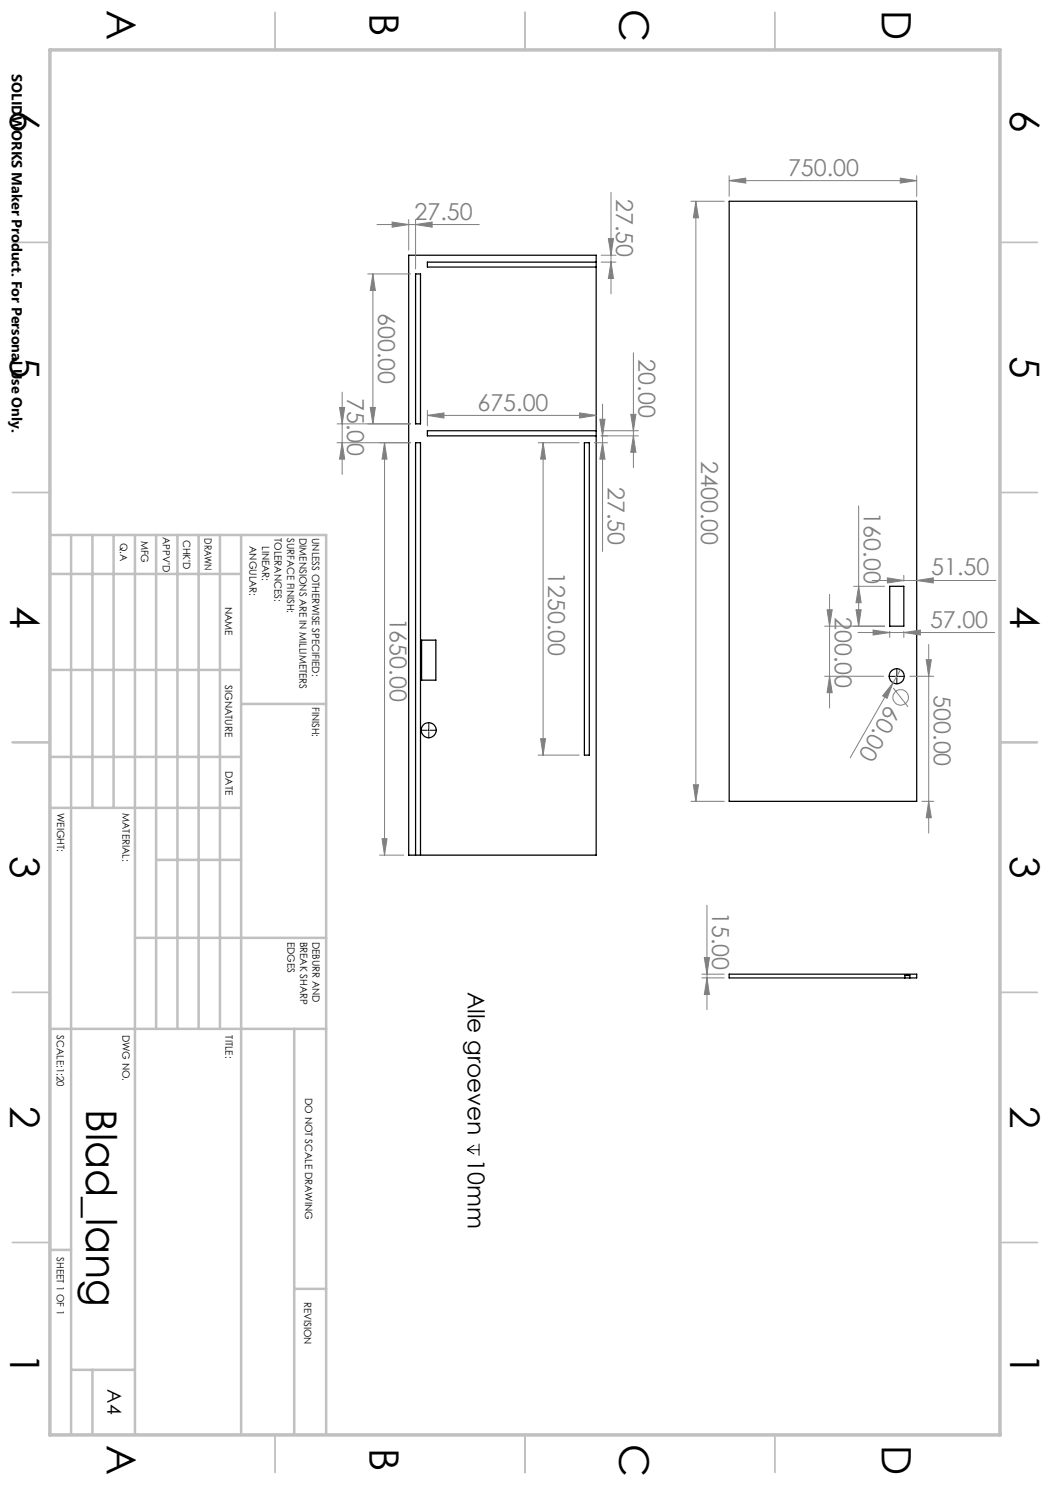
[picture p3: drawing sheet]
<svg xmlns="http://www.w3.org/2000/svg" width="210mm" height="297mm" viewBox="0 0 210 297" stroke-linecap="round" stroke-linejoin="round" font-family="sans-serif">
<g fill="none" stroke="#000" stroke-width=".25">
<path d="M81.7 51h37.5v120h-37.5zM83.1 54.8h1v30h-1zM119.2 52.4h-33.7v1h33.7M145.8 40.3h37.5v120h-37.5zM116.9 88.5h1v62.5h-1zM119.2 86.1h-33.7v1.1h33.7M177.9 117.3h2.9v7.9h-2.9zM84.3 128h2.9v8h-2.9zM83.1 171v-82.5h1v82.5M145.8 194.8h37.5v.8h-37.5zM181 195.6v-.5h1v.5"/>
<circle cx="179.3" cy="135.2" r="1.5"/>
<circle cx="85.7" cy="146" r="1.5"/>
</g>
<g fill="none" stroke="#808080" stroke-width=".2">
<path d="M122.2 38.5v20.3M145.8 36.1l3.4-.5v1zM145.8 35.1v4.2M145.8 36.1h37.5M180.1 35.6l3.2 .5-3.2 .5zM183.3 35.1v4.2M73.6 54.8h8.5M74.6 54.8l.5 3.3h-1.1zM74.6 54.8v30M75.4 44.9h20.4M78.4 44.4l3.3 .5-3.3 .5zM81.7 43.9v6.1"/>
<path d="M83.1 44.9l3.3-.5v1zM83.1 43.9v9.9M120.2 52.4h3M120.2 51h3M121.7 47.7h1l-.5 3.3zM122.2 52.4l.5 3.3h-1zM138.2 40.3h6.7M139.2 40.3l.5 3.3h-1zM139.2 40.3v120M68.4 78.4v16.5M126.7 70.6v22.9M67.4 88.5h14.7"/>
<path d="M67.4 84.8h14.7M67.9 81.5h1l-.5 3.3zM68.4 88.5l.5 3.3h-1zM74 81.5h1.1l-.5 3.3zM76.9 88.5v82.5M76.9 88.5l.5 3.3h-1zM85.5 83.1l3.3-.5v1zM85.5 82.1v3.1M85.5 83.1h33.7M107.6 88.5h8.3M108.6 88.5l.5 3.3h-1zM108.6 88.5v62.5"/>
<path d="M115.9 82.6l3.3 .5-3.3 .5zM118.9 88.5h2.6M120 83.9h1l-.5 3.3zM120.2 87.2h7.5M120.2 86.1h7.5M120.5 88.5l.5 3.3h-1zM120.5 80.8v29.5M126.2 82.9h1l-.5 3.2zM126.7 87.2l.5 3.3h-1zM165.9 118.9v22.7M170.7 117.3h6.2M171.7 117.3l.5 3.2h-1z"/>
<path d="M171.7 101.2v24M174.4 116.1h24.8M177.5 115.6l3.3 .5-3.3 .5zM180.8 115.1v1.1M183.3 116.1l3.4-.5v1zM164.9 125.2h12M164.9 135.3h11.8M165.4 122h1l-.5 3.2zM165.9 135.3l.5 3.2h-1zM171.2 122h1l-.5 3.2zM171.6 126.5h27.3M174.6 126l3.3 .5-3.3 .5z"/>
<path d="M177.9 126.3v1.2M178.6 136.6l-1.2 3.1-.9-.5zM178.6 136.6l-8.6 15M178.6 137.6l3 3.8M180.1 133.9l-1.5 2.7M180.8 126.5l3.3-.5v1zM180.8 126.3v1.2M182 135.3h4.8M185.2 131.9h1.1l-.6 3.4zM185.7 128.9v37.7M107.6 151h8.3M108.1 147.7h1l-.5 3.3z"/>
<path d="M138.7 157h1l-.5 3.3zM75.9 171h4.9M76.4 167.7h1l-.5 3.3zM138.2 160.3h6.7M184.4 160.3h2.4M185.7 160.3l.6 3.2h-1.1zM140.4 194.8h4.5M140.4 195.6h4.5M140.9 191.5h1l-.5 3.3zM141.4 195.6l.5 3.3h-1zM141.4 181v20.9"/>
<circle cx="180.1" cy="139.5" r="1.55"/>
</g>
<path d="M179.2 135.3h.3M179.4 135.1v.3M85.6 146h.3M85.7 145.9v.3M93.4 229.9h2.4M93.4 229.9l1.5 .9M94.9 229l-1.5 .9M95.8 228.7v2.4" fill="none" stroke="#000" stroke-width=".2"/>
<path d="M179.1 135.3h-1.4M179.4 135v-1.4M179.4 135.5v1.4M179.6 135.3h1.4M85.5 146.1h-1.4M85.8 145.8v-1.4M85.8 146.3v1.4M86 146.1h1.4" fill="none" stroke="#000" stroke-width=".2" stroke-dasharray="15.2 1.3 1.3 1.3" stroke-linecap="butt"/>
<g fill="none" stroke="#c0c0c0" stroke-width=".35">
<path d="M55 2.5v7.5M105 2.5v7.5M155 2.5v7.5M2.5 48.5h7.5M200 48.5h7.5M2.5 98.5h7.5M200 98.5h7.5M2.5 148.5h7.5M200 148.5h7.5M2.5 198.5h7.5M200 198.5h7.5M2.5 248.5h7.5"/>
<path d="M200 248.5h7.5M55 287v7.5M105 287v7.5M155 287v7.5"/>
</g>
<g fill="none" stroke="#c0c0c0" stroke-width=".5">
<path d="M10 107h55.2v180M10 114.8h38.2M14.2 107v180M18.5 107v54.6M22.7 107v54.6M27 107v180M31.2 107v98.8M35.5 107v98.8M39.7 107v98.8M44 107v98.8M48.2 107v180M10 134h38.2"/>
<path d="M10 151.4h38.2M48.2 140.8h17M10 161.6h38.2M31.2 172h17M27 187.6h38.2M10 205.8h55.2M58.8 205.8v81.2M10 250h4.2M58.8 257.8h6.4M14.2 274h12.8M18.5 274v13"/>
</g>
<path d="M10 10h190v277h-190z" fill="none" stroke="#c0c0c0" stroke-width=".7"/>
<g fill="#808080">
<path d="M178.6 136.6l-1.2 3.1-.9-.5z"/>
<path d="M108.1 147.7h1l-.5 3.3zM108.6 88.5l.5 3.3h-1zM126.7 87.2l.5 3.3h-1zM126.2 82.9h1l-.5 3.2zM74 81.5h1.1l-.5 3.3zM74.6 54.8l.5 3.3h-1.1zM122.2 52.4l.5 3.3h-1zM121.7 47.7h1l-.5 3.3z"/>
<path d="M139.2 40.3l.5 3.3h-1zM138.7 157h1l-.5 3.3zM165.4 122h1l-.5 3.2zM165.9 135.3l.5 3.2h-1zM185.2 131.9h1.1l-.6 3.4zM185.7 160.3l.6 3.2h-1.1zM140.9 191.5h1l-.5 3.3zM141.4 195.6l.5 3.3h-1zM67.9 81.5h1l-.5 3.3zM68.4 88.5l.5 3.3h-1zM120 83.9h1l-.5 3.3zM120.5 88.5l.5 3.3h-1z"/>
<path d="M76.4 167.7h1l-.5 3.3zM76.9 88.5l.5 3.3h-1z"/>
<path d="M174.6 126l3.3 .5-3.3 .5zM180.8 126.5l3.3-.5v1zM177.5 115.6l3.3 .5-3.3 .5zM183.3 116.1l3.4-.5v1z"/>
<path d="M180.1 35.6l3.2 .5-3.2 .5zM145.8 36.1l3.4-.5v1zM83.1 44.9l3.3-.5v1zM78.4 44.4l3.3 .5-3.3 .5zM115.9 82.6l3.3 .5-3.3 .5zM85.5 83.1l3.3-.5v1z"/>
<path d="M171.7 117.3l.5 3.2h-1zM171.2 122h1l-.5 3.2z"/>
</g>
<text font-size="8.5" x="17.3" y="221.8" transform="rotate(90 17.3 221.8)">Blad_lang</text>
<g font-size="8.1">
<text x="21.4" y="2" transform="rotate(90 21.4 2)">A</text>
<text x="73.9" y="2.7" transform="rotate(90 73.9 2.7)">B</text>
<text x="123.9" y="1.7" transform="rotate(90 123.9 1.7)">C</text>
<text x="176.4" y="2" transform="rotate(90 176.4 2)">D</text>
<text x="2" y="22" transform="rotate(90 2 22)">6</text>
<text x="202" y="22" transform="rotate(90 202 22)">6</text>
<text x="2" y="71.2" transform="rotate(90 2 71.2)">5</text>
<text x="202" y="71.2" transform="rotate(90 202 71.2)">5</text>
<text x="2" y="121.2" transform="rotate(90 2 121.2)">4</text>
<text x="202" y="121.2" transform="rotate(90 202 121.2)">4</text>
<text x="2" y="171.3" transform="rotate(90 2 171.3)">3</text>
<text x="202" y="171.3" transform="rotate(90 202 171.3)">3</text>
<text x="2" y="221.3" transform="rotate(90 2 221.3)">2</text>
<text x="202" y="221.3" transform="rotate(90 202 221.3)">2</text>
<text x="2" y="270.5" transform="rotate(90 2 270.5)">1</text>
<text x="202" y="270.5" transform="rotate(90 202 270.5)">1</text>
<text x="21.4" y="289" transform="rotate(90 21.4 289)">A</text>
<text x="73.9" y="289.7" transform="rotate(90 73.9 289.7)">B</text>
<text x="123.9" y="288.7" transform="rotate(90 123.9 288.7)">C</text>
<text x="176.4" y="289" transform="rotate(90 176.4 289)">D</text>
</g>
<g font-size="4.7" fill="#808080">
<text x="157.6" y="35.1">750.00</text>
<text x="123.2" y="39.8" transform="rotate(90 123.2 39.8)">27.50</text>
<text x="82.9" y="43.9">27.50</text>
<text x="75.6" y="62.6" transform="rotate(90 75.6 62.6)">600.00</text>
<text x="127.7" y="71.9" transform="rotate(90 127.7 71.9)">20.00</text>
<text x="69.5" y="79.5" transform="rotate(90 69.5 79.5)">75.00</text>
<text x="95.5" y="82.1">675.00</text>
<text x="140.2" y="92.2" transform="rotate(90 140.2 92.2)">2400.00</text>
<text x="121.5" y="97.4" transform="rotate(90 121.5 97.4)">27.50</text>
<text x="172.8" y="102.5" transform="rotate(90 172.8 102.5)">160.00</text>
<text x="109.6" y="114.4" transform="rotate(90 109.6 114.4)">1250.00</text>
<text x="186.3" y="115.1">51.50</text>
<text x="77.9" y="123.5" transform="rotate(90 77.9 123.5)">1650.00</text>
<text x="166.9" y="123.3" transform="rotate(90 166.9 123.3)">200.00</text>
<text x="186" y="125.5">57.00</text>
<text x="177.4" y="140.9" transform="rotate(120 177.4 140.9)">60.00</text>
<text x="186.8" y="139.1" transform="rotate(90 186.8 139.1)">500.00</text>
<text x="142.4" y="182.3" transform="rotate(90 142.4 182.3)">15.00</text>
</g>
<g font-size="4.7">
<text x="93.5" y="198.4" transform="rotate(90 93.5 198.4)">Alle groeven</text>
<text x="93.5" y="231.8" transform="rotate(90 93.5 231.8)">10mm</text>
</g>
<text font-size="3.9" x="21.5" y="277.9" transform="rotate(90 21.5 277.9)">A4</text>
<text font-size="2.9" x="2.4" y="14.9" transform="rotate(90 2.4 14.9)">SOLIDWORKS Maker Product. For Personal Use Only.</text>
<g font-size="2">
<text x="32.6" y="107.4" transform="rotate(90 32.6 107.4)">APPV'D</text>
<text x="36.7" y="107.9" transform="rotate(90 36.7 107.9)">CHK'D</text>
<text x="40.9" y="107.6" transform="rotate(90 40.9 107.6)">DRAWN</text>
<text x="54.9" y="107.6" transform="rotate(90 54.9 107.6)">TOLERANCES:</text>
<text x="57.4" y="107.6" transform="rotate(90 57.4 107.6)">SURFACE FINISH:</text>
<text x="59.9" y="107.6" transform="rotate(90 59.9 107.6)">DIMENSIONS ARE IN MILLIMETERS</text>
<text x="62.4" y="107.6" transform="rotate(90 62.4 107.6)">UNLESS OTHERWISE SPECIFIED:</text>
<text x="24" y="108.5" transform="rotate(90 24 108.5)">Q.A</text>
<text x="28.2" y="108.1" transform="rotate(90 28.2 108.1)">MFG</text>
<text x="49.9" y="109.2" transform="rotate(90 49.9 109.2)">ANGULAR:</text>
<text x="52.4" y="109.2" transform="rotate(90 52.4 109.2)">LINEAR:</text>
<text x="45" y="121.3" transform="rotate(90 45 121.3)">NAME</text>
<text x="45.1" y="137" transform="rotate(90 45.1 137)">SIGNATURE</text>
<text x="62.4" y="141.4" transform="rotate(90 62.4 141.4)">FINISH:</text>
<text x="45.1" y="154.2" transform="rotate(90 45.1 154.2)">DATE</text>
<text x="11.5" y="162.6" transform="rotate(90 11.5 162.6)">WEIGHT:</text>
<text x="24.5" y="162.6" transform="rotate(90 24.5 162.6)">MATERIAL:</text>
<text x="57.5" y="188.3" transform="rotate(90 57.5 188.3)">EDGES</text>
<text x="60" y="188.3" transform="rotate(90 60 188.3)">BREAK SHARP</text>
<text x="62.5" y="188.3" transform="rotate(90 62.5 188.3)">DEBURR AND</text>
<text x="11.4" y="207.1" transform="rotate(90 11.4 207.1)">SCALE:1:20</text>
<text x="24.5" y="207" transform="rotate(90 24.5 207)">DWG NO.</text>
<text x="45.1" y="207.1" transform="rotate(90 45.1 207.1)">TITLE:</text>
<text x="61" y="219.6" transform="rotate(90 61 219.6)">DO NOT SCALE DRAWING</text>
<text x="11.4" y="251.5" transform="rotate(90 11.4 251.5)">SHEET 1 OF 1</text>
<text x="60.8" y="260.3" transform="rotate(90 60.8 260.3)">REVISION</text>
</g>
</svg>
